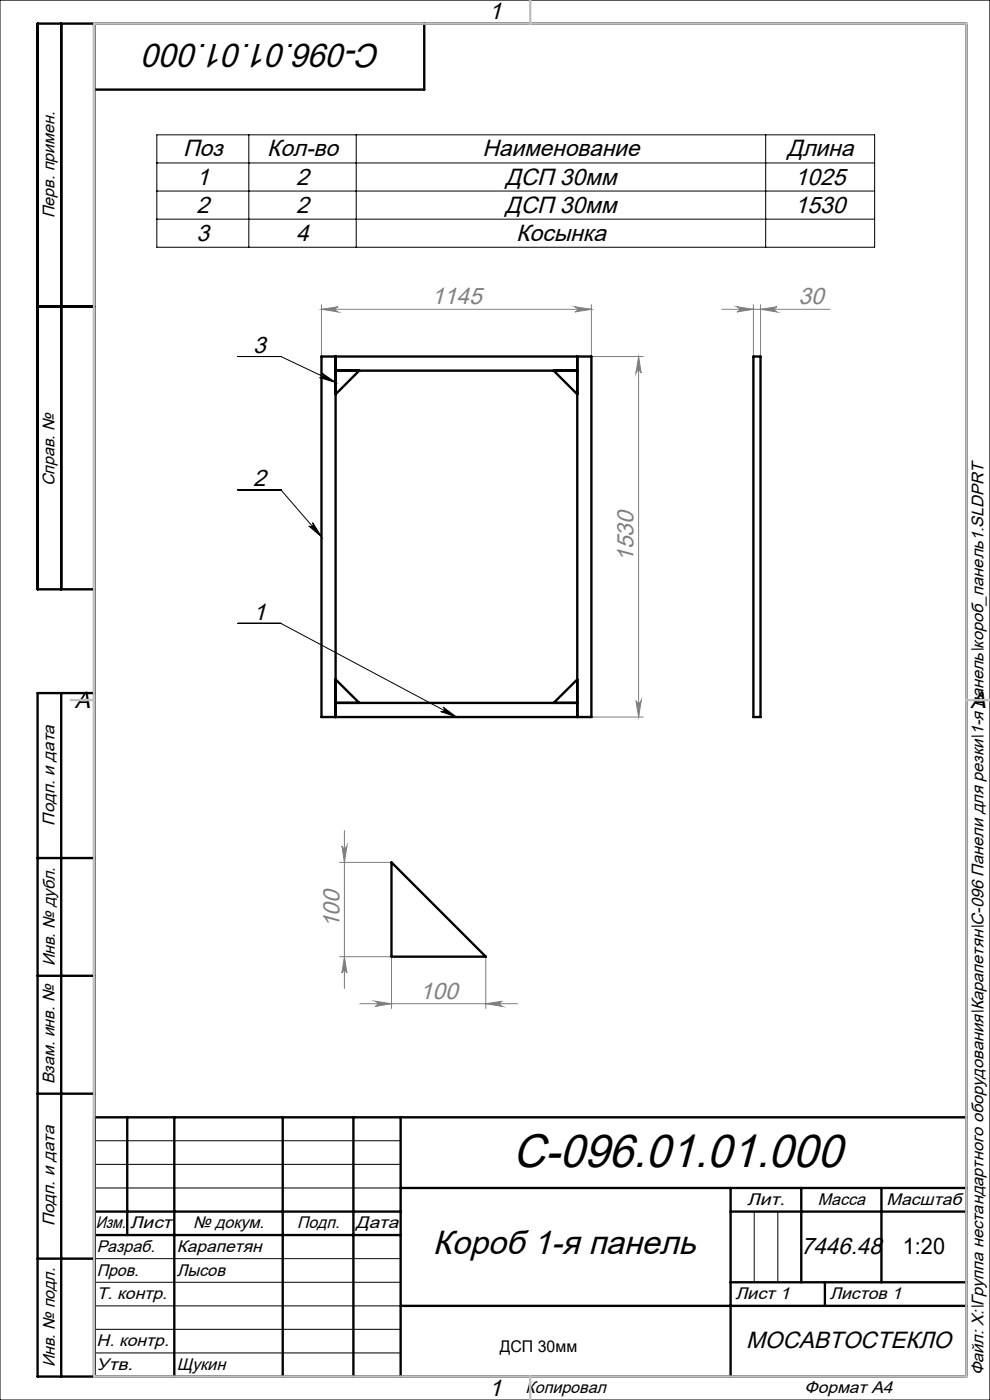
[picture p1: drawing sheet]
<svg xmlns="http://www.w3.org/2000/svg" width="210mm" height="297mm" viewBox="0 0 210 297" stroke-linecap="round" stroke-linejoin="round" font-family="sans-serif">
<g fill="none" stroke="#000" stroke-width=".21">
<path d="M0 0h210v297h-210zM33.3 28.6h152.2v23.9h-152.2zM33.3 34.6h152.2M52.8 28.6v23.9M75.6 28.6v23.9M162.4 28.6v23.9M33.3 40.5h152.2M33.3 46.5h152.2M50.5 75.6h9.1l11.6 5.5M68.3 79.1l2.9 2-3.4-1a.54 .54 0 0 0 .7-.3 .54 .54 0 0 0-.2-.7zM50.5 103.9h9.1l8.6 10M65.5 111.6a.54 .54 0 0 0 .8 0 .54 .54 0 0 0 0-.7l1.9 3z"/>
<path d="M50.5 132.3h9.1l37.2 19.8M94 150l2.8 2.1-3.3-1.1a.54 .54 0 0 0 .7-.3 .54 .54 0 0 0-.2-.7zM20 242h65M20 247h65M20 252h65M160 257v15M165 257v15M20 267h65M20 272h65M20 277h65M20 282h65M20 287h65"/>
</g>
<g fill="none" stroke="#808080" stroke-width=".21">
<path d="M68.2 64.6v11M68.2 65.6h57.2M68.2 65.6l3.5-.5a.55 .55 0 0 0-.5 .5 .55 .55 0 0 0 .5 .6zM122 65.1l3.4 .5-3.4 .6a.55 .55 0 0 0 .5-.6 .55 .55 0 0 0-.5-.5zM125.4 64.6v11h11.1M135.5 75.6l.5 3.5a.55 .55 0 0 0-.6-.5 .55 .55 0 0 0-.5 .5zM135.5 75.6v76.5M153.1 65.6h23M156.3 65.1l3.5 .5-3.5 .6a.55 .55 0 0 0 .5-.6 .55 .55 0 0 0-.5-.5zM159.8 64.6v11M161.3 64.6v11M161.3 65.6l3.5-.5a.55 .55 0 0 0-.5 .5 .55 .55 0 0 0 .5 .6z"/>
<path d="M125.4 152.1h11.1M134.9 148.6a.55 .55 0 0 0 .5 .5 .55 .55 0 0 0 .6-.5l-.5 3.5zM72.5 179.5a.53 .53 0 0 0 .6 .5 .53 .53 0 0 0 .5-.5l-.5 3.4zM73.1 176.2v33.5M72 182.9h11M72 202.9h11v11.1M73.1 202.9l.5 3.5a.53 .53 0 0 0-.5-.5 .53 .53 0 0 0-.6 .5zM76.3 212.9h33.5M79.6 212.4l3.4 .5-3.4 .6a.55 .55 0 0 0 .5-.5 .55 .55 0 0 0-.5-.6zM103 202.9v11.1M103 212.9l3.5-.5a.55 .55 0 0 0-.5 .6 .55 .55 0 0 0 .5 .5z"/>
</g>
<g fill="none" stroke="#000" stroke-width=".5">
<path d="M13 5v120M20 5v287M90 5v14h-70M8 65h12M20 125h-12v-120h197v287h-197v-145h12M13 147v145M8 182h12M8 207h12M8 232h12M20 237h185M27 237v25M37 237v55"/>
<path d="M60 237v55M75 237v55M85 237v55M20 257h65M85 252h120M155 252v40M155 257h50M170 252v20M187 252v20M8 267h12M20 262h65M85 277h120"/>
<path d="M155 272h50M175 272v5"/>
</g>
<path d="M20 5h185v287h-185zM112.5 0v5M15 148.5h5M205 148.5h5M112.5 292v5" fill="none" stroke="#c0c0c0" stroke-width=".5"/>
<path d="M68.3 79.1l2.9 2-3.4-1a.54 .54 0 0 0 .7-.3 .54 .54 0 0 0-.2-.7zM65.5 111.6a.54 .54 0 0 0 .8 0 .54 .54 0 0 0 0-.7l1.9 3zM94 150l2.8 2.1-3.3-1.1a.54 .54 0 0 0 .7-.3 .54 .54 0 0 0-.2-.7z" fill="#000"/>
<g fill="#808080">
<path d="M68.2 65.6l3.5-.5a.55 .55 0 0 0-.5 .5 .55 .55 0 0 0 .5 .6zM122 65.1l3.4 .5-3.4 .6a.55 .55 0 0 0 .5-.6 .55 .55 0 0 0-.5-.5zM156.3 65.1l3.5 .5-3.5 .6a.55 .55 0 0 0 .5-.6 .55 .55 0 0 0-.5-.5zM161.3 65.6l3.5-.5a.55 .55 0 0 0-.5 .5 .55 .55 0 0 0 .5 .6zM79.6 212.4l3.4 .5-3.4 .6a.55 .55 0 0 0 .5-.5 .55 .55 0 0 0-.5-.6zM103 212.9l3.5-.5a.55 .55 0 0 0-.5 .6 .55 .55 0 0 0 .5 .5z"/>
<path d="M135.5 75.6l.5 3.5a.55 .55 0 0 0-.6-.5 .55 .55 0 0 0-.5 .5zM134.9 148.6a.55 .55 0 0 0 .5 .5 .55 .55 0 0 0 .6-.5l-.5 3.5zM72.5 179.5a.53 .53 0 0 0 .6 .5 .53 .53 0 0 0 .5-.5l-.5 3.4zM73.1 202.9l.5 3.5a.53 .53 0 0 0-.5-.5 .53 .53 0 0 0-.6 .5z"/>
</g>
<path d="M68.2 75.6h57.2v76.5h-57.2zM71.2 75.6v76.5M71.2 78.6h51.2M76.2 78.6l-5 5M117.4 78.6l5 5M122.4 75.6v76.5M159.8 75.6h1.5v76.5h-1.5zM71.2 149.1h51.2M71.2 144.1l5 5M122.4 144.1l-5 5M83 182.9l20 20h-20z" fill="none" stroke="#000" stroke-width=".5"/>
<text font-size="10" x="108.8" y="247.6">С-096.01.01.000</text>
<g font-size="7.1">
<text x="80.9" y="9.3" transform="rotate(-180 80.9 9.3)">С-096.01.01.000</text>
<text x="91.8" y="266.1">Короб 1-я панель</text>
</g>
<g font-size="5">
<text x="103.7" y="4.1">1</text>
<text x="38.8" y="33.2">Поз</text>
<text x="56.7" y="33.2">Кол-во</text>
<text x="102.4" y="33.2">Наименование</text>
<text x="166.9" y="33.2">Длина</text>
<text x="41.7" y="39.2">1</text>
<text x="62.8" y="39.2">2</text>
<text x="107.2" y="39.2">ДСП 30мм</text>
<text x="168.6" y="39.2">1025</text>
<text x="41.7" y="45.1">2</text>
<text x="62.8" y="45.1">2</text>
<text x="107.2" y="45.1">ДСП 30мм</text>
<text x="168.6" y="45.1">1530</text>
<text x="41.7" y="51.1">3</text>
<text x="62.8" y="51.1">4</text>
<text x="109.5" y="51.1">Косынка</text>
<text x="53.7" y="74.9">3</text>
<text x="53.7" y="103.2">2</text>
<text x="53.7" y="131.5">1</text>
<text x="15.9" y="150.1">A</text>
<text x="205.9" y="150.1">A</text>
<text x="170" y="266">7446.48</text>
<text x="158.3" y="286">МОСАВТОСТЕКЛО</text>
<text x="103.7" y="296.1">1</text>
</g>
<g font-size="5" fill="#808080">
<text x="91.5" y="64.5">1145</text>
<text x="169.4" y="64.5">30</text>
<text x="134.4" y="119.2" transform="rotate(-90 134.4 119.2)">1530</text>
<text x="72" y="196.9" transform="rotate(-90 72 196.9)">100</text>
<text x="89.1" y="211.9">100</text>
</g>
<text font-size="4.8" x="191.5" y="266">1:20</text>
<g font-size="3.6">
<text x="11.6" y="46.3" transform="rotate(-90 11.6 46.3)">Перв. примен.</text>
<text x="11.6" y="103.2" transform="rotate(-90 11.6 103.2)">Справ. №</text>
<text x="11.6" y="175.1" transform="rotate(-90 11.6 175.1)">Подп. и дата</text>
<text x="11.6" y="205" transform="rotate(-90 11.6 205)">Инв. № дубл.</text>
<text x="11.6" y="230" transform="rotate(-90 11.6 230)">Взам. инв. №</text>
<text x="158.5" y="255.6">Лит.</text>
<text x="173.5" y="255.6">Масса</text>
<text x="188.1" y="255.6">Масштаб</text>
<text x="11.6" y="260.1" transform="rotate(-90 11.6 260.1)">Подп. и дата</text>
<text x="20.3" y="260.6">Изм.</text>
<text x="27.6" y="260.6">Лист</text>
<text x="41" y="260.6">№ докум.</text>
<text x="63" y="260.6">Подп.</text>
<text x="75.5" y="260.6">Дата</text>
<text x="20.5" y="265.6">Разраб.</text>
<text x="37.5" y="265.6">Карапетян</text>
<text x="20.5" y="275.6">Т. контр.</text>
<text x="20.5" y="270.6">Пров.</text>
<text x="37.5" y="270.6">Лысов</text>
<text x="156" y="275.6">Лист 1</text>
<text x="176" y="275.6">Листов 1</text>
<text x="20.5" y="285.6">Н. контр.</text>
<text x="11.6" y="290" transform="rotate(-90 11.6 290)">Инв. № подл.</text>
<text x="20.5" y="290.6">Утв.</text>
<text x="37.5" y="290.6">Щукин</text>
<text x="208.6" y="291.8" transform="rotate(-90 208.6 291.8)">Файл: X:\Группа нестандартного оборудования\Карапетян\С-096 Панели для резки\1-я панель\короб_панель1.SLDPRT</text>
<text x="111.5" y="295.6">Копировал</text>
<text x="170.7" y="295.6">Формат А4</text>
</g>
<text font-size="3.4" x="106" y="286.9">ДСП 30мм</text>
</svg>
